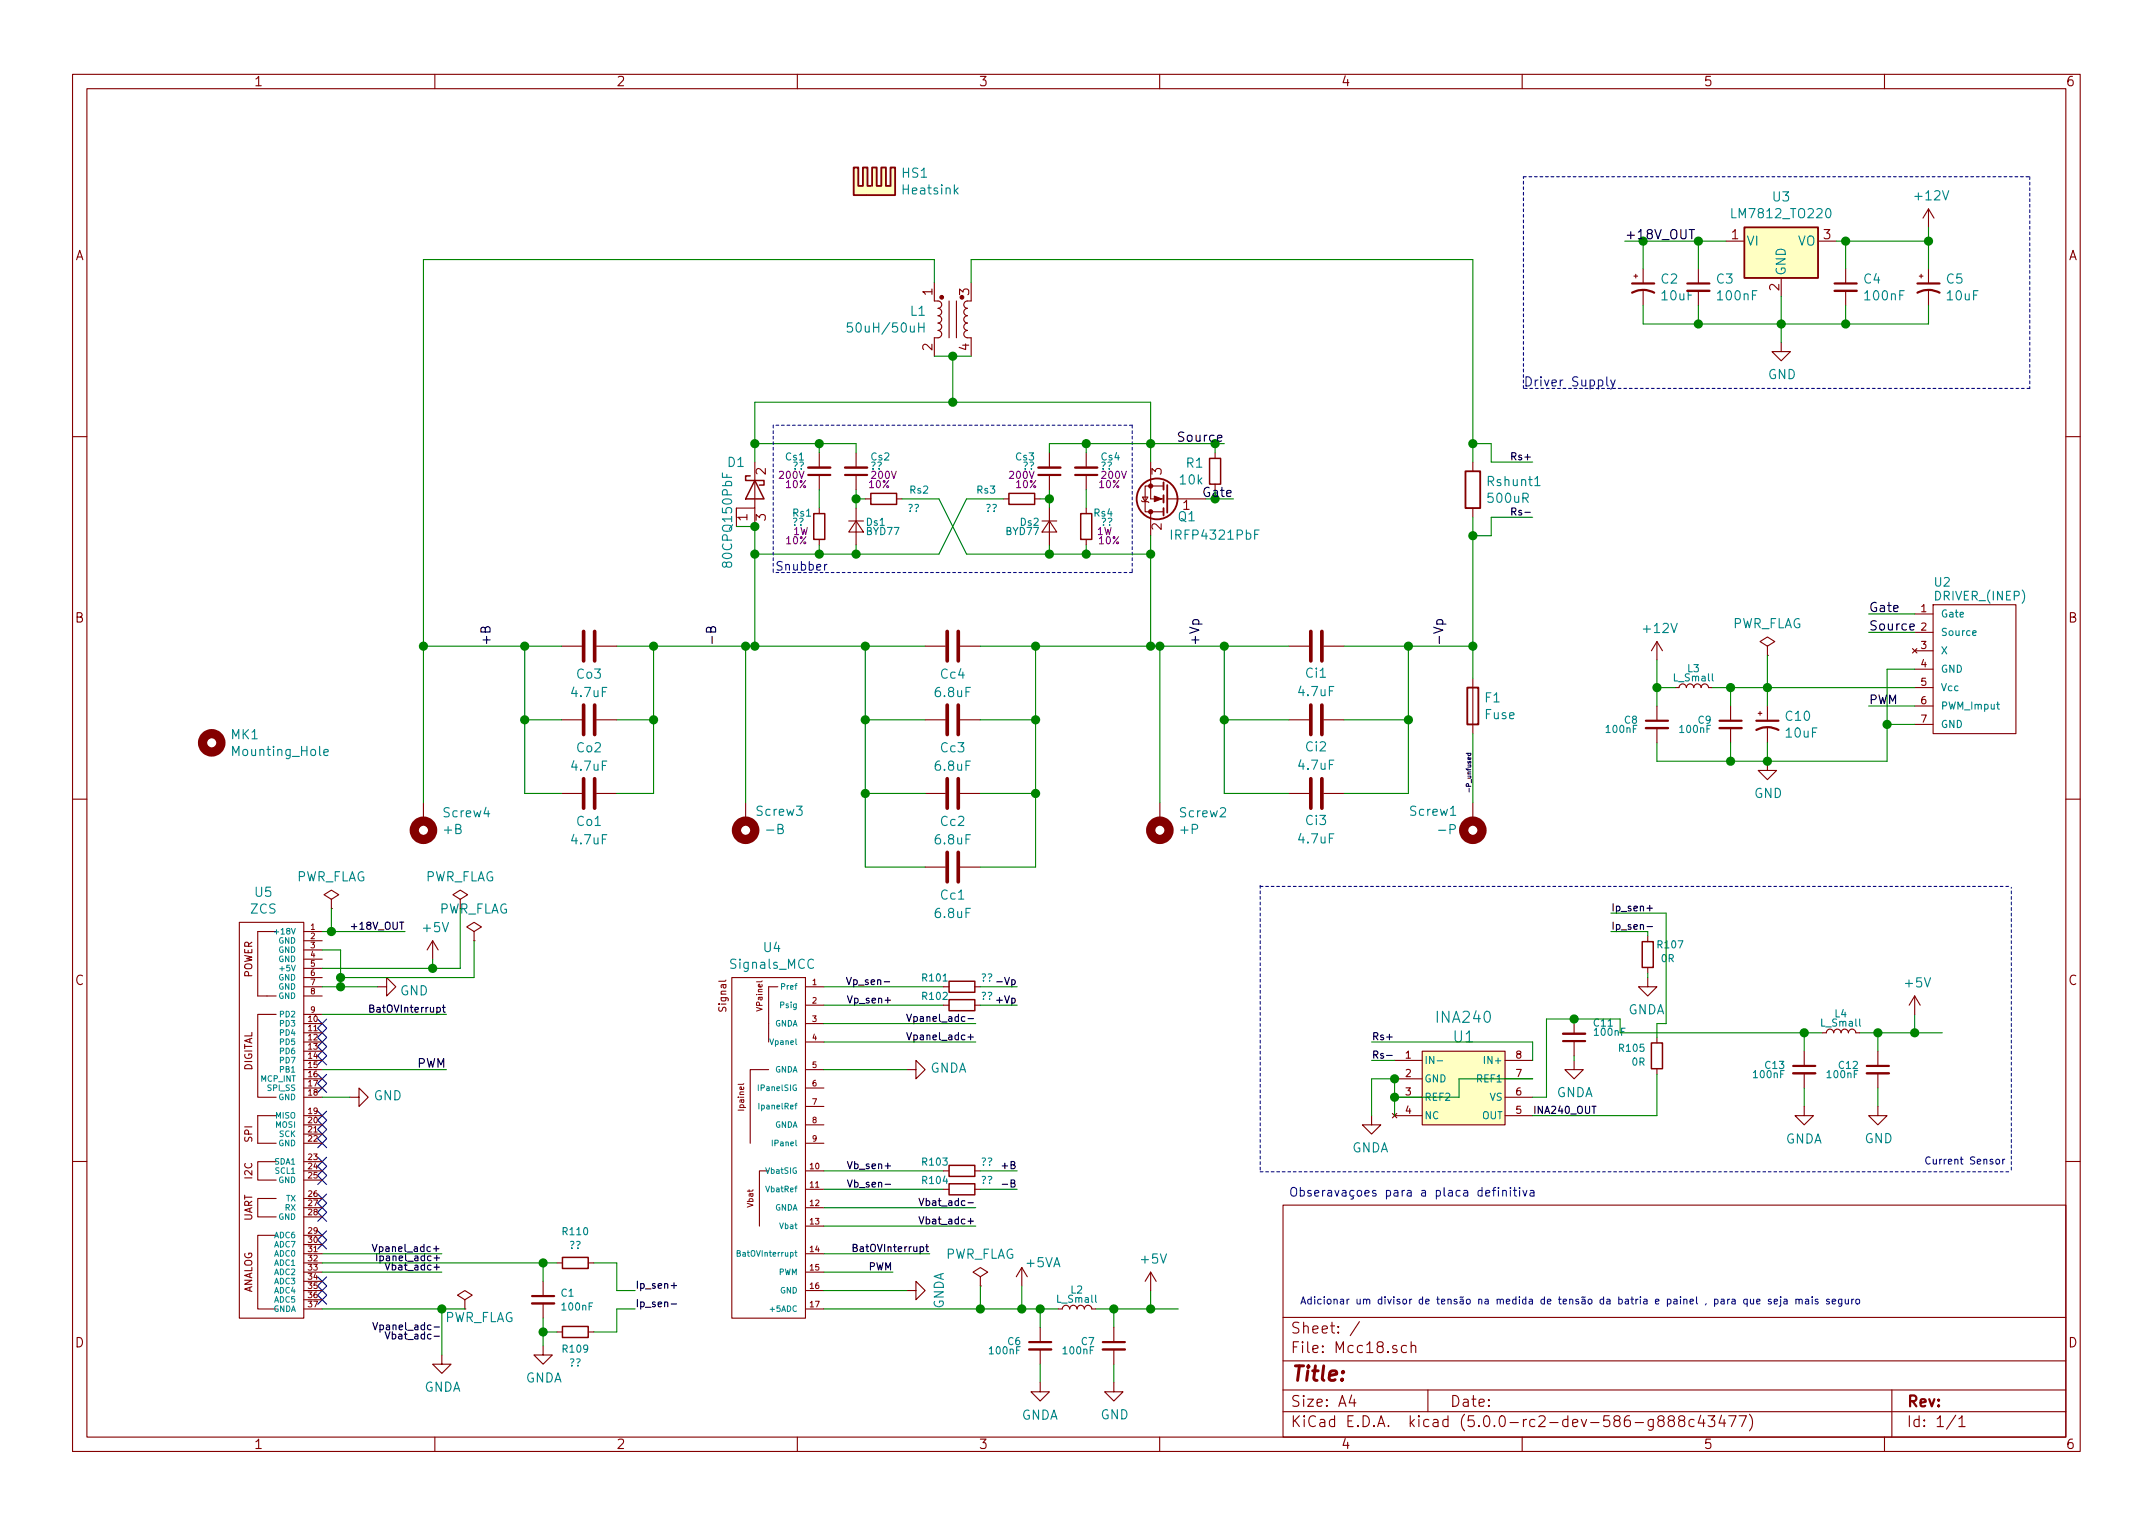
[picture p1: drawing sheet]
EESchema Schematic File Version 4
LIBS:Mcc18-cache
EELAYER 26 0
EELAYER END
$Descr A4 11693 8268
encoding utf-8
Sheet 1 1
Title ""
Date ""
Rev ""
Comp ""
Comment1 ""
Comment2 ""
Comment3 ""
Comment4 ""
$EndDescr
$Comp
L Mechanical:Heatsink HS1
U 1 1
P 4750 1050
F 0 "HS1" H 4892 1171 50  0000 L CNN
F 1 "Heatsink" H 4892 1080 50  0000 L CNN
F 2 "MCCplaca:hs10425" H 4762 1050 50  0001 C CNN
F 3 "" H 4762 1050 50  0001 C CNN
	1    4750 1050
	1    0    0    -1  
$EndComp
$Comp
L Transistor_FET:IRF540N Q1
U 1 1
P 6350 2700
F 0 "Q1" H 6200 2800 50  0000 L CNN
F 1 "IRFP4321PbF" H 5850 2900 50  0000 L CNN
F 2 "MCCplaca:TO-247-3_Horizontal_TabUp" H 6600 2625 50  0001 L CIN
F 3 "https://www.infineon.com/dgdl/irfp4321pbf.pdf?fileId=5546d462533600a40153562c4f802011" H 6350 2700 50  0001 L CNN
	1    6350 2700
	-1   0    0    1   
$EndComp
$Comp
L Device:C Ci3
U 1 1
P 7150 4300
F 0 "Ci3" V 7000 4300 50  0000 C CNN
F 1 "4.7uF" V 6900 4300 50  0000 C CNN
F 2 "Capacitor_THT:C_Rect_L16.5mm_W9.2mm_P15.00mm_MKT" H 7188 4150 50  0001 C CNN
F 3 "" H 7150 4300 50  0001 C CNN
	1    7150 4300
	0    -1   -1   0   
$EndComp
$Comp
L Device:C Cc4
U 1 1
P 5175 3500
F 0 "Cc4" V 5325 3500 50  0000 C CNN
F 1 "6.8uF" V 5425 3500 50  0000 C CNN
F 2 "MCC:C_Rect_L29.0mm_W11.9mm_P27.50mm_MKT" H 5213 3350 50  0001 C CNN
F 3 "" H 5175 3500 50  0001 C CNN
	1    5175 3500
	0    1    1    0   
$EndComp
Wire Wire Line
	3350 3500 3550 3500
$Comp
L Device:R_Small R1
U 1 1
P 6600 2550
F 0 "R1" H 6659 2596 50  0000 L CNN
F 1 "10k" H 6659 2505 50  0000 L CNN
F 2 "MCC:R_0805_2012Metric_Pad1.29x1.40mm_HandSolder" H 6600 2550 50  0001 C CNN
F 3 "" H 6600 2550 50  0001 C CNN
	1    6600 2550
	-1   0    0    -1  
$EndComp
Wire Wire Line
	6700 2700 6600 2700
Wire Wire Line
	6600 2700 6600 2650
Connection ~ 6600 2700
Wire Wire Line
	6600 2700 6550 2700
Wire Wire Line
	6600 2450 6600 2400
Wire Wire Line
	6600 2400 6650 2400
Connection ~ 6600 2400
$Comp
L Device:C Ci2
U 1 1
P 7150 3900
F 0 "Ci2" V 7000 3900 50  0000 C CNN
F 1 "4.7uF" V 6900 3900 50  0000 C CNN
F 2 "Capacitor_THT:C_Rect_L16.5mm_W9.2mm_P15.00mm_MKT" H 7188 3750 50  0001 C CNN
F 3 "" H 7150 3900 50  0001 C CNN
	1    7150 3900
	0    -1   -1   0   
$EndComp
$Comp
L Device:C Ci1
U 1 1
P 7150 3500
F 0 "Ci1" V 7000 3500 50  0000 C CNN
F 1 "4.7uF" V 6900 3500 50  0000 C CNN
F 2 "Capacitor_THT:C_Rect_L16.5mm_W9.2mm_P15.00mm_MKT" H 7188 3350 50  0001 C CNN
F 3 "" H 7150 3500 50  0001 C CNN
	1    7150 3500
	0    -1   -1   0   
$EndComp
$Comp
L Device:C Cc3
U 1 1
P 5175 3900
F 0 "Cc3" V 5325 3900 50  0000 C CNN
F 1 "6.8uF" V 5425 3900 50  0000 C CNN
F 2 "MCC:C_Rect_L29.0mm_W11.9mm_P27.50mm_MKT" H 5213 3750 50  0001 C CNN
F 3 "" H 5175 3900 50  0001 C CNN
	1    5175 3900
	0    1    1    0   
$EndComp
$Comp
L Device:C Cc2
U 1 1
P 5175 4300
F 0 "Cc2" V 5325 4300 50  0000 C CNN
F 1 "6.8uF" V 5425 4300 50  0000 C CNN
F 2 "MCC:C_Rect_L29.0mm_W11.9mm_P27.50mm_MKT" H 5213 4150 50  0001 C CNN
F 3 "" H 5175 4300 50  0001 C CNN
	1    5175 4300
	0    1    1    0   
$EndComp
$Comp
L Device:C Cc1
U 1 1
P 5175 4700
F 0 "Cc1" V 5325 4700 50  0000 C CNN
F 1 "6.8uF" V 5425 4700 50  0000 C CNN
F 2 "MCC:C_Rect_L29.0mm_W11.9mm_P27.50mm_MKT" H 5213 4550 50  0001 C CNN
F 3 "" H 5175 4700 50  0001 C CNN
	1    5175 4700
	0    1    1    0   
$EndComp
$Comp
L Device:C Co2
U 1 1
P 3200 3900
F 0 "Co2" V 3350 3900 50  0000 C CNN
F 1 "4.7uF" V 3450 3900 50  0000 C CNN
F 2 "MCC:C_Rect_L29.0mm_W11.9mm_P27.50mm_MKT" H 3238 3750 50  0001 C CNN
F 3 "" H 3200 3900 50  0001 C CNN
	1    3200 3900
	0    1    1    0   
$EndComp
$Comp
L Mechanical:Mounting_Hole_PAD Screw1
U 1 1
P 8000 4450
F 0 "Screw1" H 8350 4400 50  0000 R CNN
F 1 "-P" H 8200 4500 50  0000 R CNN
F 2 "MCC:MountingHole_5mm_Pad" H 8000 4450 50  0001 C CNN
F 3 "" H 8000 4450 50  0001 C CNN
	1    8000 4450
	-1   0    0    1   
$EndComp
$Comp
L Mechanical:Mounting_Hole_PAD Screw2
U 1 1
P 6300 4450
F 0 "Screw2" H 6200 4408 50  0000 R CNN
F 1 "+P" H 6200 4499 50  0000 R CNN
F 2 "MCC:MountingHole_5mm_Pad" H 6300 4450 50  0001 C CNN
F 3 "" H 6300 4450 50  0001 C CNN
	1    6300 4450
	-1   0    0    1   
$EndComp
$Comp
L Mechanical:Mounting_Hole_PAD Screw3
U 1 1
P 4050 4450
F 0 "Screw3" H 4000 4400 50  0000 R CNN
F 1 "-B" H 3950 4499 50  0000 R CNN
F 2 "MCC:MountingHole_5mm_Pad" H 4050 4450 50  0001 C CNN
F 3 "" H 4050 4450 50  0001 C CNN
	1    4050 4450
	-1   0    0    1   
$EndComp
$Comp
L Mechanical:Mounting_Hole_PAD Screw4
U 1 1
P 2300 4450
F 0 "Screw4" H 2200 4408 50  0000 R CNN
F 1 "+B" H 2200 4499 50  0000 R CNN
F 2 "MCC:MountingHole_5mm_Pad" H 2300 4450 50  0001 C CNN
F 3 "" H 2300 4450 50  0001 C CNN
	1    2300 4450
	-1   0    0    1   
$EndComp
Connection ~ 6300 3500
Wire Wire Line
	6300 3500 6650 3500
$Comp
L Device:C Co3
U 1 1
P 3200 3500
F 0 "Co3" V 3350 3500 50  0000 C CNN
F 1 "4.7uF" V 3450 3500 50  0000 C CNN
F 2 "MCC:C_Rect_L29.0mm_W11.9mm_P27.50mm_MKT" H 3238 3350 50  0001 C CNN
F 3 "" H 3200 3500 50  0001 C CNN
	1    3200 3500
	0    1    1    0   
$EndComp
$Comp
L Device:C Co1
U 1 1
P 3200 4300
F 0 "Co1" V 3350 4300 50  0000 C CNN
F 1 "4.7uF" V 3450 4300 50  0000 C CNN
F 2 "MCC:C_Rect_L29.0mm_W11.9mm_P27.50mm_MKT" H 3238 4150 50  0001 C CNN
F 3 "" H 3200 4300 50  0001 C CNN
	1    3200 4300
	0    1    1    0   
$EndComp
Wire Wire Line
	5625 3500 5625 3900
Wire Wire Line
	5625 4700 5325 4700
Wire Wire Line
	5025 4700 4700 4700
Wire Wire Line
	4700 4700 4700 4300
Connection ~ 4700 3500
Wire Wire Line
	4700 3500 5025 3500
Wire Wire Line
	5025 4300 4700 4300
Connection ~ 4700 4300
Wire Wire Line
	4700 4300 4700 3900
Wire Wire Line
	5325 4300 5625 4300
Connection ~ 5625 4300
Wire Wire Line
	5625 4300 5625 4700
Wire Wire Line
	5325 3900 5625 3900
Connection ~ 5625 3900
Wire Wire Line
	5625 3900 5625 4300
Wire Wire Line
	5025 3900 4700 3900
Connection ~ 4700 3900
Wire Wire Line
	4700 3900 4700 3500
Wire Wire Line
	3550 4300 3350 4300
Wire Wire Line
	2850 4300 3050 4300
Wire Wire Line
	3050 3900 2850 3900
Wire Wire Line
	3350 3900 3550 3900
$Comp
L Device:C_Small Cs1
U 1 1
P 4450 2550
F 0 "Cs1" H 4525 2475 39  0000 L CNN
F 1 "??" H 4525 2525 39  0000 L CNN
F 2 "Capacitor_SMD:C_1206_3216Metric_Pad1.39x1.80mm_HandSolder" H 4450 2550 39  0001 C CNN
F 3 "" H 4450 2550 50  0001 C CNN
F 4 "200V" H 4600 2575 39  0000 C CNN "Voltage"
F 5 "X7R" H 4450 2550 39  0001 C CNN "Type"
F 6 "10%" H 4575 2625 39  0000 C CNN "Tolerance"
	1    4450 2550
	-1   0    0    1   
$EndComp
$Comp
L Device:R_Small Rs1
U 1 1
P 4450 2850
F 0 "Rs1" H 4300 2925 39  0000 L CNN
F 1 "??" H 4300 2875 39  0000 L CNN
F 2 "Resistor_SMD:R_2512_6332Metric_Pad1.49x3.40mm_HandSolder" H 4450 2850 50  0001 C CNN
F 3 "" H 4450 2850 50  0001 C CNN
F 4 "10%" H 4325 2775 39  0000 C CNN "Tolerance"
F 5 "1W" H 4350 2825 39  0000 C CNN "Power"
	1    4450 2850
	1    0    0    -1  
$EndComp
Wire Wire Line
	4450 2650 4450 2750
Wire Wire Line
	4450 2950 4450 3000
Wire Wire Line
	2300 3500 2850 3500
Connection ~ 2300 3500
Wire Wire Line
	2850 4300 2850 3900
Connection ~ 2850 3500
Wire Wire Line
	2850 3500 3050 3500
Connection ~ 2850 3900
Wire Wire Line
	2850 3900 2850 3500
Wire Wire Line
	3550 4300 3550 3900
Connection ~ 3550 3900
Wire Wire Line
	3550 3900 3550 3500
Connection ~ 3550 3500
Wire Wire Line
	6650 3500 6650 3900
Wire Wire Line
	8000 3500 7650 3500
Wire Wire Line
	7650 3500 7650 3900
Connection ~ 8000 3500
Wire Wire Line
	7300 4300 7650 4300
Wire Wire Line
	7300 3900 7650 3900
Connection ~ 7650 3900
Wire Wire Line
	7650 3900 7650 4300
Wire Wire Line
	7300 3500 7650 3500
Connection ~ 7650 3500
Wire Wire Line
	6650 3500 7000 3500
Connection ~ 6650 3500
Wire Wire Line
	6650 3900 7000 3900
Connection ~ 6650 3900
Wire Wire Line
	6650 3900 6650 4300
Wire Wire Line
	6650 4300 7000 4300
Wire Notes Line
	6150 2300 6150 3100
$Comp
L Device:L_Core_Iron_Coupled L1
U 1 1
P 5175 1725
F 0 "L1" V 5129 1866 50  0000 L CNN
F 1 "50uH/50uH" V 5220 1866 50  0000 L CNN
F 2 "MCCplaca:NEE-42-20-DE" H 5175 1725 50  0001 C CNN
F 3 "" H 5175 1725 50  0001 C CNN
	1    5175 1725
	0    -1   1    0   
$EndComp
Wire Wire Line
	8000 1400 8000 2400
$Comp
L MCC18:DRIVER_(INEP)-Driver_FET-Mcc18-rescue-Mcc18-rescue-Mcc18-rescue-Mcc18-rescue-Mcc18-rescue U2
U 1 1
P 10500 3275
F 0 "U2" H 10500 3400 47  0000 L CNN
F 1 "DRIVER_(INEP)" H 10500 3325 47  0000 L CNN
F 2 "MCCplaca:Driver_(INEP)" H 10500 3275 47  0001 C CNN
F 3 "" H 10500 3275 47  0001 C CNN
	1    10500 3275
	1    0    0    -1  
$EndComp
Wire Wire Line
	10400 3625 10250 3625
Wire Wire Line
	10250 3625 10250 3925
Wire Wire Line
	10150 3825 10400 3825
$Comp
L Regulator_Linear:LM7812_TO220 U3
U 1 1
P 9675 1300
F 0 "U3" H 9675 1542 50  0000 C CNN
F 1 "LM7812_TO220" H 9675 1451 50  0000 C CNN
F 2 "Package_TO_SOT_THT:TO-220-3_Horizontal_TabDown" H 9675 1525 50  0001 C CIN
F 3 "" H 9675 1250 50  0001 C CNN
	1    9675 1300
	1    0    0    -1  
$EndComp
Wire Wire Line
	8825 1300 8925 1300
$Comp
L power:GND #PWR0104
U 1 1
P 9675 1850
F 0 "#PWR0104" H 9675 1600 50  0001 C CNN
F 1 "GND" H 9680 1677 50  0000 C CNN
F 2 "" H 9675 1850 50  0001 C CNN
F 3 "" H 9675 1850 50  0001 C CNN
	1    9675 1850
	1    0    0    -1  
$EndComp
Wire Wire Line
	9675 1600 9675 1750
$Comp
L Device:C_Small C4
U 1 1
P 10025 1550
F 0 "C4" H 10117 1596 50  0000 L CNN
F 1 "100nF" H 10117 1505 50  0000 L CNN
F 2 "MCC:C_0805_2012Metric_Pad1.29x1.40mm_HandSolder" H 10025 1550 50  0001 C CNN
F 3 "" H 10025 1550 50  0001 C CNN
	1    10025 1550
	1    0    0    -1  
$EndComp
$Comp
L Device:CP1_Small C5
U 1 1
P 10475 1550
F 0 "C5" H 10566 1596 50  0000 L CNN
F 1 "10uF" H 10566 1505 50  0000 L CNN
F 2 "MCC:C_0805_2012Metric_Pad1.29x1.40mm_HandSolder" H 10475 1550 50  0001 C CNN
F 3 "" H 10475 1550 50  0001 C CNN
	1    10475 1550
	1    0    0    -1  
$EndComp
$Comp
L Device:CP1_Small C2
U 1 1
P 8925 1550
F 0 "C2" H 9016 1596 50  0000 L CNN
F 1 "10uF" H 9016 1505 50  0000 L CNN
F 2 "MCC:C_0805_2012Metric_Pad1.29x1.40mm_HandSolder" H 8925 1550 50  0001 C CNN
F 3 "" H 8925 1550 50  0001 C CNN
	1    8925 1550
	1    0    0    -1  
$EndComp
$Comp
L Device:C_Small C3
U 1 1
P 9225 1550
F 0 "C3" H 9317 1596 50  0000 L CNN
F 1 "100nF" H 9317 1505 50  0000 L CNN
F 2 "MCC:C_0805_2012Metric_Pad1.29x1.40mm_HandSolder" H 9225 1550 50  0001 C CNN
F 3 "" H 9225 1550 50  0001 C CNN
	1    9225 1550
	1    0    0    -1  
$EndComp
Wire Wire Line
	8925 1300 8925 1450
Connection ~ 8925 1300
Wire Wire Line
	8925 1300 9225 1300
Wire Wire Line
	9225 1300 9225 1450
Connection ~ 9225 1300
Wire Wire Line
	9225 1300 9375 1300
Wire Wire Line
	8925 1650 8925 1750
Wire Wire Line
	8925 1750 9225 1750
Connection ~ 9675 1750
Wire Wire Line
	9675 1750 9675 1850
Wire Wire Line
	9225 1650 9225 1750
Connection ~ 9225 1750
Wire Wire Line
	9225 1750 9675 1750
Wire Wire Line
	10025 1450 10025 1300
Connection ~ 10025 1300
Wire Wire Line
	10025 1300 9975 1300
Wire Wire Line
	10475 1450 10475 1300
Connection ~ 10475 1300
Wire Wire Line
	10475 1650 10475 1750
Wire Wire Line
	10475 1750 10025 1750
Wire Wire Line
	10025 1650 10025 1750
Connection ~ 10025 1750
Wire Wire Line
	10025 1750 9675 1750
Wire Wire Line
	10150 3425 10400 3425
Wire Wire Line
	10150 3325 10400 3325
Wire Wire Line
	3550 3500 4050 3500
$Comp
L Device:Fuse F1
U 1 1
P 8000 3825
F 0 "F1" H 8060 3871 50  0000 L CNN
F 1 "Fuse" H 8060 3780 50  0000 L CNN
F 2 "MCC:Porta_Fusivel" V 7930 3825 50  0001 C CNN
F 3 "" H 8000 3825 50  0001 C CNN
	1    8000 3825
	1    0    0    -1  
$EndComp
Connection ~ 4050 3500
Wire Notes Line
	8275 950  11025 950 
Wire Notes Line
	11025 950  11025 2100
Wire Notes Line
	11025 2100 8275 2100
Wire Notes Line
	8275 2100 8275 950 
Text Notes 8275 2100 0    50   ~ 0
Driver Supply
Wire Wire Line
	6300 3500 6300 4350
Wire Wire Line
	8000 3500 8000 3675
$Comp
L power:GND #PWR0105
U 1 1
P 2050 5350
F 0 "#PWR0105" H 2050 5100 50  0001 C CNN
F 1 "GND" V 2025 5150 50  0000 C CNN
F 2 "" H 2050 5350 50  0001 C CNN
F 3 "" H 2050 5350 50  0001 C CNN
	1    2050 5350
	0    -1   -1   0   
$EndComp
$Comp
L power:+5V #PWR0106
U 1 1
P 2350 5200
F 0 "#PWR0106" H 2350 5050 50  0001 C CNN
F 1 "+5V" H 2365 5373 50  0000 C CNN
F 2 "" H 2350 5200 50  0001 C CNN
F 3 "" H 2350 5200 50  0001 C CNN
	1    2350 5200
	1    0    0    -1  
$EndComp
Wire Wire Line
	2350 5250 2350 5200
$Comp
L MCC18:Signals_MCC-MCC18-Mcc18-rescue-Mcc18-rescue-Mcc18-rescue-Mcc18-rescue U4
U 1 1
P 4375 5250
F 0 "U4" H 4194 5365 50  0000 C CNN
F 1 "Signals_MCC" H 4194 5274 50  0000 C CNN
F 2 "MCCplaca:Signals" H 4375 5250 50  0001 C CNN
F 3 "" H 4375 5250 50  0001 C CNN
	1    4375 5250
	1    0    0    -1  
$EndComp
$Comp
L power:GNDA #PWR0109
U 1 1
P 4925 5800
F 0 "#PWR0109" H 4925 5550 39  0001 C CNN
F 1 "GNDA" V 4930 5672 50  0000 R CNN
F 2 "" H 4925 5800 50  0001 C CNN
F 3 "" H 4925 5800 50  0001 C CNN
	1    4925 5800
	0    -1   -1   0   
$EndComp
$Comp
L power:GNDA #PWR0112
U 1 1
P 2400 7350
F 0 "#PWR0112" H 2400 7100 39  0001 C CNN
F 1 "GNDA" H 2405 7177 50  0000 C CNN
F 2 "" H 2400 7350 50  0001 C CNN
F 3 "" H 2400 7350 50  0001 C CNN
	1    2400 7350
	1    0    0    -1  
$EndComp
NoConn ~ 1750 7050
NoConn ~ 1750 7000
NoConn ~ 1750 6950
NoConn ~ 1750 6750
NoConn ~ 1750 6700
$Comp
L power:GND #PWR0113
U 1 1
P 1900 5950
F 0 "#PWR0113" H 1900 5700 50  0001 C CNN
F 1 "GND" V 1905 5822 50  0000 R CNN
F 2 "" H 1900 5950 50  0001 C CNN
F 3 "" H 1900 5950 50  0001 C CNN
	1    1900 5950
	0    -1   -1   0   
$EndComp
Wire Wire Line
	4050 3500 4050 4350
Wire Wire Line
	4050 3500 4100 3500
Connection ~ 6250 3500
Wire Wire Line
	6250 3500 6300 3500
Wire Wire Line
	4100 3000 4450 3000
Wire Wire Line
	4650 2950 4650 3000
Wire Wire Line
	4650 3000 4450 3000
Connection ~ 4450 3000
Wire Wire Line
	4650 2750 4650 2700
$Comp
L Device:R_Small Rs2
U 1 1
P 4800 2700
F 0 "Rs2" V 4750 2450 39  0000 L CNN
F 1 "??" V 4850 2500 39  0000 L CNN
F 2 "Resistor_SMD:R_2512_6332Metric_Pad1.49x3.40mm_HandSolder" H 4800 2700 39  0001 C CNN
F 3 "" H 4800 2700 50  0001 C CNN
	1    4800 2700
	0    -1   1    0   
$EndComp
Wire Wire Line
	4700 2700 4650 2700
Connection ~ 4650 2700
Wire Wire Line
	4650 2700 4650 2650
Wire Wire Line
	4100 3500 4700 3500
Connection ~ 4100 3500
Wire Wire Line
	5325 3500 5625 3500
Connection ~ 5625 3500
Wire Wire Line
	5625 3500 6250 3500
Wire Wire Line
	5275 1400 8000 1400
Wire Wire Line
	4100 2850 4100 3000
Connection ~ 4100 3000
Wire Wire Line
	4100 3000 4100 3500
Wire Wire Line
	4650 3000 5100 3000
Wire Wire Line
	5100 3000 5250 2700
Connection ~ 4650 3000
Wire Wire Line
	4900 2700 5100 2700
Wire Wire Line
	5100 2700 5250 3000
$Comp
L Device:D_Schottky_AKA D1
U 1 1
P 4100 2650
F 0 "D1" V 3950 2700 50  0000 L CNN
F 1 "80CPQ150PbF" H 4000 2800 50  0000 L CNN
F 2 "MCCplaca:TO-247-3_Horizontal_TabUp" H 4100 2650 50  0001 C CNN
F 3 "https://www.vishay.com/docs/94257/vs-80cpq150.pdf" H 4100 2650 50  0001 C CNN
	1    4100 2650
	0    -1   1    0   
$EndComp
Wire Wire Line
	4100 2850 4000 2850
Connection ~ 4100 2850
$Comp
L Device:D_Small Ds1
U 1 1
P 4650 2850
F 0 "Ds1" V 4625 2800 39  0000 R CNN
F 1 "BYD77" V 4675 2800 39  0000 R CNN
F 2 "Diode_SMD:D_MELF_Handsoldering" V 4650 2850 50  0001 C CNN
F 3 "https://media.digikey.com/pdf/Data%20Sheets/NXP%20PDFs/BYD77.pdf" V 4650 2850 50  0001 C CNN
	1    4650 2850
	0    -1   1    0   
$EndComp
Wire Wire Line
	4450 2450 4450 2400
Wire Wire Line
	4450 2400 4100 2400
Wire Wire Line
	4100 2400 4100 2500
Wire Wire Line
	4450 2400 4650 2400
Wire Wire Line
	4650 2400 4650 2450
Connection ~ 4450 2400
Wire Wire Line
	6250 2900 6250 3000
$Comp
L Device:C_Small Cs2
U 1 1
P 4650 2550
F 0 "Cs2" H 4725 2475 39  0000 L CNN
F 1 "??" H 4725 2525 39  0000 L CNN
F 2 "Capacitor_SMD:C_1206_3216Metric_Pad1.39x1.80mm_HandSolder" H 4650 2550 39  0001 C CNN
F 3 "" H 4650 2550 50  0001 C CNN
F 4 "200V" H 4800 2575 39  0000 C CNN "Voltage"
F 5 "X7R" H 4650 2550 39  0001 C CNN "Type"
F 6 "10%" H 4775 2625 39  0000 C CNN "Tolerance"
	1    4650 2550
	1    0    0    1   
$EndComp
$Comp
L Device:C_Small Cs4
U 1 1
P 5900 2550
F 0 "Cs4" H 5975 2475 39  0000 L CNN
F 1 "??" H 5975 2525 39  0000 L CNN
F 2 "Capacitor_SMD:C_1206_3216Metric_Pad1.39x1.80mm_HandSolder" H 5900 2550 39  0001 C CNN
F 3 "" H 5900 2550 50  0001 C CNN
F 4 "200V" H 6050 2575 39  0000 C CNN "Voltage"
F 5 "X7R" H 5900 2550 39  0001 C CNN "Type"
F 6 "10%" H 6025 2625 39  0000 C CNN "Tolerance"
	1    5900 2550
	1    0    0    1   
$EndComp
Wire Wire Line
	5900 2650 5900 2750
Wire Wire Line
	5900 2950 5900 3000
Wire Wire Line
	6250 3000 5900 3000
Wire Wire Line
	5700 2950 5700 3000
Wire Wire Line
	5700 3000 5900 3000
Connection ~ 5900 3000
Wire Wire Line
	5700 2750 5700 2700
$Comp
L Device:R_Small Rs3
U 1 1
P 5550 2700
F 0 "Rs3" V 5500 2450 39  0000 L CNN
F 1 "??" V 5600 2500 39  0000 L CNN
F 2 "Resistor_SMD:R_2512_6332Metric_Pad1.49x3.40mm_HandSolder" H 5550 2700 39  0001 C CNN
F 3 "" H 5550 2700 50  0001 C CNN
	1    5550 2700
	0    1    1    0   
$EndComp
Wire Wire Line
	5650 2700 5700 2700
Connection ~ 5700 2700
Wire Wire Line
	5700 2700 5700 2650
Wire Wire Line
	5700 3000 5250 3000
Connection ~ 5700 3000
Wire Wire Line
	5450 2700 5250 2700
$Comp
L Device:D_Small Ds2
U 1 1
P 5700 2850
F 0 "Ds2" V 5675 2800 39  0000 R CNN
F 1 "BYD77" V 5725 2800 39  0000 R CNN
F 2 "Diode_SMD:D_MELF_Handsoldering" V 5700 2850 50  0001 C CNN
F 3 "https://media.digikey.com/pdf/Data%20Sheets/NXP%20PDFs/BYD77.pdf" V 5700 2850 50  0001 C CNN
	1    5700 2850
	0    1    1    0   
$EndComp
Wire Wire Line
	5900 2450 5900 2400
Wire Wire Line
	5900 2400 6250 2400
Wire Wire Line
	5900 2400 5700 2400
Wire Wire Line
	5700 2400 5700 2450
Connection ~ 5900 2400
$Comp
L Device:C_Small Cs3
U 1 1
P 5700 2550
F 0 "Cs3" H 5775 2475 39  0000 L CNN
F 1 "??" H 5775 2525 39  0000 L CNN
F 2 "Capacitor_SMD:C_1206_3216Metric_Pad1.39x1.80mm_HandSolder" H 5700 2550 39  0001 C CNN
F 3 "" H 5700 2550 50  0001 C CNN
F 4 "200V" H 5850 2575 39  0000 C CNN "Voltage"
F 5 "X7R" H 5700 2550 39  0001 C CNN "Type"
F 6 "10%" H 5825 2625 39  0000 C CNN "Tolerance"
	1    5700 2550
	-1   0    0    1   
$EndComp
Connection ~ 6250 2400
Connection ~ 6250 3000
Wire Wire Line
	6250 3000 6250 3500
Wire Notes Line
	4200 2300 4200 3100
Text Notes 4500 3100 2    47   ~ 0
Snubber
Wire Notes Line
	6150 3100 4200 3100
Wire Notes Line
	6150 2300 4200 2300
$Comp
L Device:L_Small L3
U 1 1
P 9200 3725
F 0 "L3" V 9300 3725 39  0000 C CNN
F 1 "L_Small" V 9250 3725 39  0000 C CNN
F 2 "Inductor_SMD:L_0805_2012Metric_Pad1.29x1.40mm_HandSolder" H 9200 3725 50  0001 C CNN
F 3 "~" H 9200 3725 50  0001 C CNN
	1    9200 3725
	0    -1   -1   0   
$EndComp
$Comp
L Device:C_Small C8
U 1 1
P 9000 3925
F 0 "C8" H 9100 3950 39  0000 L CNN
F 1 "100nF" H 9100 3900 39  0000 L CNN
F 2 "MCC:C_0805_2012Metric_Pad1.29x1.40mm_HandSolder" H 9000 3925 50  0001 C CNN
F 3 "" H 9000 3925 50  0001 C CNN
	1    9000 3925
	-1   0    0    -1  
$EndComp
$Comp
L Device:C_Small C9
U 1 1
P 9400 3925
F 0 "C9" H 9500 3950 39  0000 L CNN
F 1 "100nF" H 9500 3900 39  0000 L CNN
F 2 "MCC:C_0805_2012Metric_Pad1.29x1.40mm_HandSolder" H 9400 3925 50  0001 C CNN
F 3 "" H 9400 3925 50  0001 C CNN
	1    9400 3925
	-1   0    0    -1  
$EndComp
Wire Wire Line
	9100 3725 9000 3725
Wire Wire Line
	9000 3725 9000 3825
Wire Wire Line
	9300 3725 9400 3725
Wire Wire Line
	9400 3725 9400 3825
Wire Wire Line
	9000 4025 9000 4125
Wire Wire Line
	9000 4125 9400 4125
$Comp
L power:GND #PWR0103
U 1 1
P 9600 4125
F 0 "#PWR0103" H 9600 3875 50  0001 C CNN
F 1 "GND" H 9605 3952 50  0000 C CNN
F 2 "" H 9600 4125 50  0001 C CNN
F 3 "" H 9600 4125 50  0001 C CNN
	1    9600 4125
	1    0    0    -1  
$EndComp
Connection ~ 9000 3725
Connection ~ 9400 3725
Wire Wire Line
	9400 3725 9600 3725
$Comp
L Device:CP1_Small C10
U 1 1
P 9600 3925
F 0 "C10" H 9691 3971 50  0000 L CNN
F 1 "10uF" H 9691 3880 50  0000 L CNN
F 2 "MCC:C_0805_2012Metric_Pad1.29x1.40mm_HandSolder" H 9600 3925 50  0001 C CNN
F 3 "" H 9600 3925 50  0001 C CNN
	1    9600 3925
	1    0    0    -1  
$EndComp
Wire Wire Line
	9600 3825 9600 3725
Connection ~ 9600 3725
Wire Wire Line
	9600 3725 10400 3725
Wire Wire Line
	9600 4025 9600 4125
$Comp
L Device:C_Small C6
U 1 1
P 5650 7300
F 0 "C6" H 5750 7325 39  0000 L CNN
F 1 "100nF" H 5750 7275 39  0000 L CNN
F 2 "MCC:C_0805_2012Metric_Pad1.29x1.40mm_HandSolder" H 5650 7300 50  0001 C CNN
F 3 "" H 5650 7300 50  0001 C CNN
	1    5650 7300
	-1   0    0    -1  
$EndComp
Wire Wire Line
	5750 7100 5650 7100
Wire Wire Line
	5650 7100 5650 7200
Wire Wire Line
	5950 7100 6050 7100
Wire Wire Line
	6050 7100 6050 7200
Wire Wire Line
	5650 7400 5650 7500
Connection ~ 5650 7100
Wire Wire Line
	6050 7400 6050 7500
Connection ~ 6050 7100
Wire Wire Line
	6050 7100 6250 7100
Wire Wire Line
	9400 4025 9400 4125
Wire Wire Line
	10250 3925 10400 3925
Wire Wire Line
	10250 4125 10250 3925
Connection ~ 10250 3925
Wire Wire Line
	6250 2400 6250 2500
Wire Wire Line
	6250 2400 6600 2400
$Comp
L power:GNDA #PWR0114
U 1 1
P 5650 7500
F 0 "#PWR0114" H 5650 7250 39  0001 C CNN
F 1 "GNDA" H 5750 7325 50  0000 R CNN
F 2 "" H 5650 7500 50  0001 C CNN
F 3 "" H 5650 7500 50  0001 C CNN
	1    5650 7500
	1    0    0    -1  
$EndComp
$Comp
L power:GND #PWR0115
U 1 1
P 6050 7500
F 0 "#PWR0115" H 6050 7250 50  0001 C CNN
F 1 "GND" H 6055 7327 50  0000 C CNN
F 2 "" H 6050 7500 50  0001 C CNN
F 3 "" H 6050 7500 50  0001 C CNN
	1    6050 7500
	1    0    0    -1  
$EndComp
Connection ~ 9600 4125
Connection ~ 9400 4125
Wire Wire Line
	9400 4125 9600 4125
Wire Wire Line
	9600 4125 10250 4125
$Comp
L Device:R_Small Rs4
U 1 1
P 5900 2850
F 0 "Rs4" H 5750 2925 39  0000 L CNN
F 1 "??" H 5750 2875 39  0000 L CNN
F 2 "Resistor_SMD:R_2512_6332Metric_Pad1.49x3.40mm_HandSolder" H 5900 2850 50  0001 C CNN
F 3 "" H 5900 2850 50  0001 C CNN
F 4 "10%" H 5775 2775 39  0000 C CNN "Tolerance"
F 5 "1W" H 5800 2825 39  0000 C CNN "Power"
	1    5900 2850
	-1   0    0    -1  
$EndComp
$Comp
L Device:L_Small L2
U 1 1
P 5850 7100
F 0 "L2" V 5950 7100 39  0000 C CNN
F 1 "L_Small" V 5900 7100 39  0000 C CNN
F 2 "Inductor_SMD:L_0805_2012Metric_Pad1.29x1.40mm_HandSolder" H 5850 7100 50  0001 C CNN
F 3 "~" H 5850 7100 50  0001 C CNN
	1    5850 7100
	0    -1   -1   0   
$EndComp
$Comp
L Device:C_Small C7
U 1 1
P 6050 7300
F 0 "C7" H 6150 7325 39  0000 L CNN
F 1 "100nF" H 6150 7275 39  0000 L CNN
F 2 "MCC:C_0805_2012Metric_Pad1.29x1.40mm_HandSolder" H 6050 7300 50  0001 C CNN
F 3 "" H 6050 7300 50  0001 C CNN
	1    6050 7300
	-1   0    0    -1  
$EndComp
Wire Wire Line
	4475 5350 5125 5350
Wire Wire Line
	4475 5450 5125 5450
Wire Wire Line
	4475 5550 5300 5550
Wire Wire Line
	4475 5650 5300 5650
Wire Wire Line
	4475 5800 4925 5800
Wire Wire Line
	4475 6450 5125 6450
Wire Wire Line
	4475 6350 5125 6350
Wire Wire Line
	4475 6550 5300 6550
Wire Wire Line
	4475 6650 5300 6650
Wire Wire Line
	4475 6800 5050 6800
Wire Wire Line
	4475 6900 4850 6900
Wire Wire Line
	4475 7100 5325 7100
$Comp
L power:GNDA #PWR0116
U 1 1
P 4925 7000
F 0 "#PWR0116" H 4925 6750 39  0001 C CNN
F 1 "GNDA" H 5025 6825 50  0000 R CNN
F 2 "" H 4925 7000 50  0001 C CNN
F 3 "" H 4925 7000 50  0001 C CNN
	1    4925 7000
	0    -1   -1   0   
$EndComp
Text Label 8000 4300 1    25   ~ 0
-P_unfused
Wire Wire Line
	5075 1925 5175 1925
$Comp
L power:PWR_FLAG #FLG0102
U 1 1
P 1800 4925
F 0 "#FLG0102" H 1800 5000 50  0001 C CNN
F 1 "PWR_FLAG" H 1800 5099 50  0000 C CNN
F 2 "" H 1800 4925 50  0001 C CNN
F 3 "~" H 1800 4925 50  0001 C CNN
	1    1800 4925
	1    0    0    -1  
$EndComp
Wire Wire Line
	1800 5050 1800 4925
$Comp
L power:PWR_FLAG #FLG0103
U 1 1
P 2500 4925
F 0 "#FLG0103" H 2500 5000 50  0001 C CNN
F 1 "PWR_FLAG" H 2500 5099 50  0000 C CNN
F 2 "" H 2500 4925 50  0001 C CNN
F 3 "~" H 2500 4925 50  0001 C CNN
	1    2500 4925
	1    0    0    -1  
$EndComp
Wire Wire Line
	2500 4925 2500 5250
Wire Wire Line
	2500 5250 2350 5250
Connection ~ 2350 5250
$Comp
L power:PWR_FLAG #FLG0104
U 1 1
P 2575 5100
F 0 "#FLG0104" H 2575 5175 50  0001 C CNN
F 1 "PWR_FLAG" H 2575 5274 50  0000 C CNN
F 2 "" H 2575 5100 50  0001 C CNN
F 3 "~" H 2575 5100 50  0001 C CNN
	1    2575 5100
	1    0    0    -1  
$EndComp
Wire Wire Line
	2575 5100 2575 5300
Wire Wire Line
	2575 5300 1850 5300
$Comp
L power:PWR_FLAG #FLG0105
U 1 1
P 5325 6975
F 0 "#FLG0105" H 5325 7050 50  0001 C CNN
F 1 "PWR_FLAG" H 5325 7149 50  0000 C CNN
F 2 "" H 5325 6975 50  0001 C CNN
F 3 "~" H 5325 6975 50  0001 C CNN
	1    5325 6975
	1    0    0    -1  
$EndComp
Wire Wire Line
	6250 7000 6250 7100
Connection ~ 6250 7100
Wire Wire Line
	6250 7100 6400 7100
Text Label 5525 5350 2    39   ~ 0
-Vp
Text Label 5525 5450 2    39   ~ 0
+Vp
Text Label 5300 5550 2    39   ~ 0
Vpanel_adc-
Text Label 5300 5650 2    39   ~ 0
Vpanel_adc+
Text Label 5525 6350 2    39   ~ 0
+B
Text Label 2400 6850 2    39   ~ 0
Ipanel_adc+
Text Label 5525 6450 2    39   ~ 0
-B
Text Label 5300 6550 2    39   ~ 0
Vbat_adc-
Text Label 5300 6650 2    39   ~ 0
Vbat_adc+
Text Label 5050 6800 2    39   ~ 0
BatOVInterrupt
Text Label 4850 6900 2    39   ~ 0
PWM
Text Label 7850 3500 1    50   ~ 0
-Vp
Text Label 6525 3500 1    50   ~ 0
+Vp
Text Label 3900 3500 1    50   ~ 0
-B
Text Label 2675 3500 1    50   ~ 0
+B
Text Label 10150 3825 0    47   ~ 0
PWM
Text Label 10150 3425 0    50   ~ 0
Source
Text Label 10150 3325 0    50   ~ 0
Gate
Text Label 6650 2400 2    50   ~ 0
Source
Text Label 6700 2700 2    50   ~ 0
Gate
Text Label 2200 5050 2    39   ~ 0
+18V_OUT
Text Label 2425 5500 2    39   ~ 0
BatOVInterrupt
Text Label 2425 5800 2    47   ~ 0
PWM
Text Label 2397 6800 2    39   ~ 0
Vpanel_adc+
Text Label 2400 6900 2    39   ~ 0
Vbat_adc+
NoConn ~ 1750 6600
NoConn ~ 1750 6550
NoConn ~ 1750 6500
NoConn ~ 1750 6400
NoConn ~ 1750 6350
NoConn ~ 1750 6300
NoConn ~ 1750 6200
NoConn ~ 1750 6150
NoConn ~ 1750 6100
NoConn ~ 1750 6050
NoConn ~ 1750 5900
NoConn ~ 1750 5850
NoConn ~ 1750 5750
NoConn ~ 1750 5700
NoConn ~ 1750 5650
NoConn ~ 1750 5600
NoConn ~ 1750 5550
Text Label 2400 7225 2    39   ~ 0
Vpanel_adc-
Text Label 2400 7275 2    39   ~ 0
Vbat_adc-
Wire Wire Line
	4475 7000 4925 7000
$Comp
L power:+5VA #PWR0107
U 1 1
P 5550 6975
F 0 "#PWR0107" H 5550 6825 50  0001 C CNN
F 1 "+5VA" H 5565 7103 50  0000 L CNN
F 2 "" H 5550 6975 50  0001 C CNN
F 3 "" H 5550 6975 50  0001 C CNN
	1    5550 6975
	1    0    0    -1  
$EndComp
$Comp
L power:+5V #PWR0108
U 1 1
P 6250 7000
F 0 "#PWR0108" H 6250 6850 50  0001 C CNN
F 1 "+5V" H 6265 7173 50  0000 C CNN
F 2 "" H 6250 7000 50  0001 C CNN
F 3 "" H 6250 7000 50  0001 C CNN
	1    6250 7000
	1    0    0    -1  
$EndComp
Wire Wire Line
	5550 6975 5550 7100
Connection ~ 5550 7100
Wire Wire Line
	5550 7100 5650 7100
Wire Wire Line
	5325 6975 5325 7100
Connection ~ 5325 7100
Wire Wire Line
	5325 7100 5550 7100
$Comp
L power:+12V #PWR0110
U 1 1
P 10475 1225
F 0 "#PWR0110" H 10475 1075 50  0001 C CNN
F 1 "+12V" H 10490 1398 50  0000 C CNN
F 2 "" H 10475 1225 50  0001 C CNN
F 3 "" H 10475 1225 50  0001 C CNN
	1    10475 1225
	1    0    0    -1  
$EndComp
Wire Wire Line
	10025 1300 10475 1300
Wire Wire Line
	10475 1225 10475 1300
Text Label 8825 1300 0    50   ~ 0
+18V_OUT
$Comp
L power:+12V #PWR0111
U 1 1
P 9000 3575
F 0 "#PWR0111" H 9000 3425 50  0001 C CNN
F 1 "+12V" H 9015 3748 50  0000 C CNN
F 2 "" H 9000 3575 50  0001 C CNN
F 3 "" H 9000 3575 50  0001 C CNN
	1    9000 3575
	1    0    0    -1  
$EndComp
Wire Wire Line
	9000 3575 9000 3725
$Comp
L power:PWR_FLAG #FLG0101
U 1 1
P 2525 7100
F 0 "#FLG0101" H 2525 7175 50  0001 C CNN
F 1 "PWR_FLAG" H 2605 7055 50  0000 C CNN
F 2 "" H 2525 7100 50  0001 C CNN
F 3 "~" H 2525 7100 50  0001 C CNN
	1    2525 7100
	1    0    0    -1  
$EndComp
Connection ~ 2400 7100
Wire Wire Line
	2525 7100 2400 7100
$Comp
L power:PWR_FLAG #FLG0106
U 1 1
P 9600 3550
F 0 "#FLG0106" H 9600 3625 50  0001 C CNN
F 1 "PWR_FLAG" H 9600 3724 50  0000 C CNN
F 2 "" H 9600 3550 50  0001 C CNN
F 3 "~" H 9600 3550 50  0001 C CNN
	1    9600 3550
	1    0    0    -1  
$EndComp
Wire Wire Line
	9600 3550 9600 3725
Wire Wire Line
	1750 5150 1850 5150
Wire Wire Line
	1750 6800 2400 6800
$Comp
L MCC18:ZCS-ZCS-Mcc18-rescue U5
U 1 1
P 1300 5000
F 0 "U5" H 1431 5165 50  0000 C CNN
F 1 "ZCS" H 1431 5074 50  0000 C CNN
F 2 "MCCplaca:ZCS18" H 1300 5000 50  0001 C CNN
F 3 "" H 1300 5000 50  0001 C CNN
	1    1300 5000
	1    0    0    -1  
$EndComp
Wire Wire Line
	1750 6900 2400 6900
Wire Wire Line
	1750 5950 1900 5950
Wire Wire Line
	1750 5800 2425 5800
Wire Wire Line
	1750 5500 2425 5500
Wire Wire Line
	1850 5350 1750 5350
Wire Wire Line
	1850 5350 2050 5350
Connection ~ 1850 5350
Wire Wire Line
	1850 5150 1850 5300
Wire Wire Line
	1850 5300 1850 5350
Connection ~ 1850 5300
Wire Wire Line
	1750 5250 2350 5250
Wire Wire Line
	1750 5050 1800 5050
Wire Wire Line
	2200 5050 1800 5050
Connection ~ 1800 5050
Text Notes 7000 6500 0    47   ~ 0
Obseravaçoes para a placa definitiva\n
Text Notes 7060 7085 0    39   ~ 0
Adicionar um divisor de tensão na medida de tensão da batria e painel , para que seja mais seguro 
$Comp
L Device:R_Small R101
U 1 1
P 5225 5350
F 0 "R101" V 5175 5125 39  0000 L CNN
F 1 "??" V 5175 5450 39  0000 L CNN
F 2 "Resistor_SMD:R_0805_2012Metric_Pad1.29x1.40mm_HandSolder" H 5225 5350 50  0001 C CNN
F 3 "" H 5225 5350 50  0001 C CNN
F 4 "1%" V 5300 5400 39  0001 C CNN "Tolerance"
	1    5225 5350
	0    1    1    0   
$EndComp
Wire Wire Line
	5325 5350 5525 5350
$Comp
L Device:R_Small R102
U 1 1
P 5225 5450
F 0 "R102" V 5175 5225 39  0000 L CNN
F 1 "??" V 5175 5550 39  0000 L CNN
F 2 "Resistor_SMD:R_0805_2012Metric_Pad1.29x1.40mm_HandSolder" H 5225 5450 50  0001 C CNN
F 3 "" H 5225 5450 50  0001 C CNN
F 4 "1%" V 5300 5500 39  0001 C CNN "Tolerance"
	1    5225 5450
	0    1    1    0   
$EndComp
Wire Wire Line
	5325 5450 5525 5450
$Comp
L Device:R_Small R103
U 1 1
P 5225 6350
F 0 "R103" V 5175 6125 39  0000 L CNN
F 1 "??" V 5175 6450 39  0000 L CNN
F 2 "Resistor_SMD:R_0805_2012Metric_Pad1.29x1.40mm_HandSolder" H 5225 6350 50  0001 C CNN
F 3 "" H 5225 6350 50  0001 C CNN
F 4 "1%" V 5300 6400 39  0001 C CNN "Tolerance"
	1    5225 6350
	0    1    1    0   
$EndComp
Wire Wire Line
	5325 6350 5525 6350
$Comp
L Device:R_Small R104
U 1 1
P 5225 6450
F 0 "R104" V 5175 6225 39  0000 L CNN
F 1 "??" V 5175 6550 39  0000 L CNN
F 2 "Resistor_SMD:R_0805_2012Metric_Pad1.29x1.40mm_HandSolder" H 5225 6450 50  0001 C CNN
F 3 "" H 5225 6450 50  0001 C CNN
F 4 "1%" V 5300 6500 39  0001 C CNN "Tolerance"
	1    5225 6450
	0    1    1    0   
$EndComp
Wire Wire Line
	5325 6450 5525 6450
Text Label 4850 5450 2    39   ~ 0
Vp_sen+
Text Label 4850 6350 2    39   ~ 0
Vb_sen+
Text Label 4850 6450 2    39   ~ 0
Vb_sen-
Wire Wire Line
	2300 1400 5075 1400
$Comp
L Device:R Rshunt1
U 1 1
P 8000 2650
F 0 "Rshunt1" H 8070 2696 50  0000 L CNN
F 1 "500uR" H 8070 2605 50  0000 L CNN
F 2 "MCCplaca Shunt:PML100HZPJV0L5" V 7930 2650 50  0001 C CNN
F 3 "~" H 8000 2650 50  0001 C CNN
	1    8000 2650
	1    0    0    -1  
$EndComp
Wire Notes Line
	6845 4800 6845 6345
Wire Notes Line
	6845 6355 10925 6355
Wire Notes Line
	10925 6345 10925 4810
Text Notes 10450 6325 0    39   ~ 0
Current Sensor\n
$Comp
L Mcc18-rescue:INA240-ina240_soic8-Mcc18-rescue-Mcc18-rescue-Mcc18-rescue U1
U 1 1
P 7725 5700
F 0 "U1" H 7950 5781 60  0000 C CNN
F 1 "INA240" H 7950 5887 60  0000 C CNN
F 2 "Package_SO:SOIC-8_3.9x4.9mm_P1.27mm" H 8825 5940 60  0001 C CNN
F 3 "" H 6775 6500 60  0000 C CNN
	1    7725 5700
	1    0    0    -1  
$EndComp
Text Label 7450 5650 0    39   ~ 0
Rs+
Text Label 7450 5750 0    39   ~ 0
Rs-
Wire Wire Line
	7450 5750 7575 5750
Wire Wire Line
	8325 5850 7925 5850
Wire Wire Line
	7925 5850 7925 5950
Wire Wire Line
	7925 5950 7575 5950
$Comp
L power:GNDA #PWR0101
U 1 1
P 7450 6050
F 0 "#PWR0101" H 7450 5800 50  0001 C CNN
F 1 "GNDA" H 7455 5877 50  0000 C CNN
F 2 "" H 7450 6050 50  0001 C CNN
F 3 "" H 7450 6050 50  0001 C CNN
	1    7450 6050
	-1   0    0    -1  
$EndComp
$Comp
L Device:C_Small C11
U 1 1
P 8550 5625
F 0 "C11" H 8650 5550 39  0000 L CNN
F 1 "100nF" H 8650 5600 39  0000 L CNN
F 2 "MCCplaca Shunt:C_0805_2012Metric_Pad1.29x1.40mm_HandSolder" H 8550 5625 50  0001 C CNN
F 3 "" H 8550 5625 50  0001 C CNN
	1    8550 5625
	1    0    0    1   
$EndComp
Text Label 8325 6050 0    39   ~ 0
INA240_OUT
$Comp
L Device:R_Small R105
U 1 1
P 9000 5725
F 0 "R105" H 8941 5687 39  0000 R CNN
F 1 "0R" H 8941 5762 39  0000 R CNN
F 2 "Jumper:SolderJumper-2_P1.3mm_Open_Pad1.0x1.5mm" H 9000 5725 50  0001 C CNN
F 3 "" H 9000 5725 50  0001 C CNN
F 4 "1%" V 9075 5775 39  0001 C CNN "Tolerance"
	1    9000 5725
	1    0    0    1   
$EndComp
Text Label 8750 4950 0    39   ~ 0
Ip_sen+
Wire Wire Line
	1750 7100 2400 7100
Wire Wire Line
	2400 7100 2400 7350
$Comp
L power:GNDA #PWR0120
U 1 1
P 2950 7300
F 0 "#PWR0120" H 2950 7050 39  0001 C CNN
F 1 "GNDA" H 2955 7127 50  0000 C CNN
F 2 "" H 2950 7300 50  0001 C CNN
F 3 "" H 2950 7300 50  0001 C CNN
	1    2950 7300
	1    0    0    -1  
$EndComp
$Comp
L Device:C_Small C1
U 1 1
P 2950 7050
F 0 "C1" H 2858 7088 39  0000 R CNN
F 1 "100nF" H 2858 7013 39  0000 R CNN
F 2 "MCCplaca Shunt:C_0805_2012Metric_Pad1.29x1.40mm_HandSolder" H 2950 7050 50  0001 C CNN
F 3 "" H 2950 7050 50  0001 C CNN
	1    2950 7050
	-1   0    0    -1  
$EndComp
Wire Wire Line
	2950 7150 2950 7225
$Comp
L Device:R_Small R110
U 1 1
P 3125 6850
F 0 "R110" V 2953 6850 39  0000 C CNN
F 1 "??" V 3028 6850 39  0000 C CNN
F 2 "Resistor_SMD:R_0805_2012Metric_Pad1.29x1.40mm_HandSolder" H 3125 6850 50  0001 C CNN
F 3 "" H 3125 6850 50  0001 C CNN
F 4 "1%" V 3200 6900 39  0001 C CNN "Tolerance"
	1    3125 6850
	0    1    1    0   
$EndComp
Wire Wire Line
	3025 6850 2950 6850
Wire Wire Line
	2950 6850 2950 6950
Wire Wire Line
	1750 6850 2950 6850
Connection ~ 2950 6850
Wire Wire Line
	7450 5850 7450 6050
Wire Wire Line
	7450 5850 7575 5850
Wire Wire Line
	7575 5950 7575 5850
Connection ~ 7575 5950
Connection ~ 7575 5850
Wire Wire Line
	7575 6050 7575 5950
Wire Wire Line
	8325 5650 8325 5750
Wire Wire Line
	7450 5650 8325 5650
Wire Wire Line
	8325 6050 9000 6050
Wire Wire Line
	8400 5950 8325 5950
Wire Wire Line
	8400 5525 8550 5525
Wire Wire Line
	8400 5525 8400 5950
Wire Wire Line
	3225 6850 3350 6850
Text Label 3450 7000 0    39   ~ 0
Ip_sen+
$Comp
L Device:R_Small R109
U 1 1
P 3125 7225
F 0 "R109" V 3029 7225 39  0000 C CNN
F 1 "??" V 2954 7225 39  0000 C CNN
F 2 "Resistor_SMD:R_0805_2012Metric_Pad1.29x1.40mm_HandSolder" H 3125 7225 50  0001 C CNN
F 3 "" H 3125 7225 50  0001 C CNN
F 4 "1%" V 3200 7275 39  0001 C CNN "Tolerance"
	1    3125 7225
	0    1    -1   0   
$EndComp
Wire Wire Line
	3225 7225 3350 7225
Wire Wire Line
	3025 7225 2950 7225
Connection ~ 2950 7225
Wire Wire Line
	2950 7225 2950 7300
Wire Notes Line
	6845 4805 10925 4805
Text Label 8325 2500 2    39   ~ 0
Rs+
Text Label 8325 2800 2    39   ~ 0
Rs-
Wire Wire Line
	8325 2800 8100 2800
Wire Wire Line
	8325 2500 8100 2500
Wire Wire Line
	8100 2500 8100 2400
Wire Wire Line
	8100 2400 8000 2400
Wire Wire Line
	8100 2800 8100 2900
Wire Wire Line
	8100 2900 8000 2900
Wire Wire Line
	4100 2400 4100 2175
Wire Wire Line
	4100 2175 5175 2175
Connection ~ 4100 2400
Connection ~ 5175 1925
Wire Wire Line
	5175 1925 5275 1925
Wire Wire Line
	5175 2175 6250 2175
Wire Wire Line
	6250 2175 6250 2400
Connection ~ 5175 2175
Wire Wire Line
	5175 2175 5175 1925
Wire Wire Line
	5075 1525 5075 1400
Wire Wire Line
	5275 1400 5275 1525
Text Label 8750 5050 0    39   ~ 0
Ip_sen-
$Comp
L Device:R_Small R107
U 1 1
P 8950 5175
F 0 "R107" H 9150 5125 39  0000 R CNN
F 1 "0R" H 9100 5200 39  0000 R CNN
F 2 "Jumper:SolderJumper-2_P1.3mm_Open_Pad1.0x1.5mm" H 8950 5175 50  0001 C CNN
F 3 "" H 8950 5175 50  0001 C CNN
F 4 "1%" V 9025 5225 39  0001 C CNN "Tolerance"
	1    8950 5175
	1    0    0    1   
$EndComp
$Comp
L power:GNDA #PWR0121
U 1 1
P 8950 5300
F 0 "#PWR0121" H 8950 5050 50  0001 C CNN
F 1 "GNDA" H 8955 5127 50  0000 C CNN
F 2 "" H 8950 5300 50  0001 C CNN
F 3 "" H 8950 5300 50  0001 C CNN
	1    8950 5300
	-1   0    0    -1  
$EndComp
Wire Wire Line
	9000 5825 9000 6050
Wire Wire Line
	8750 4950 9050 4950
Wire Wire Line
	8950 5050 8950 5075
Wire Wire Line
	9000 5550 9000 5625
Wire Wire Line
	9050 5550 9000 5550
Wire Wire Line
	9050 4950 9050 5550
Text Label 3450 7100 0    39   ~ 0
Ip_sen-
Wire Wire Line
	3350 7000 3350 6850
Wire Wire Line
	3350 7100 3350 7225
Wire Wire Line
	3350 7000 3450 7000
Wire Wire Line
	3450 7100 3350 7100
Text Label 4845 5350 2    39   ~ 0
Vp_sen-
Wire Wire Line
	8950 5275 8950 5300
$Comp
L power:GNDA #PWR0102
U 1 1
P 8550 5750
F 0 "#PWR0102" H 8550 5500 50  0001 C CNN
F 1 "GNDA" H 8555 5577 50  0000 C CNN
F 2 "" H 8550 5750 50  0001 C CNN
F 3 "" H 8550 5750 50  0001 C CNN
	1    8550 5750
	1    0    0    -1  
$EndComp
Wire Wire Line
	8550 5725 8550 5750
$Comp
L Mechanical:Mounting_Hole MK1
U 1 1
P 1150 4025
F 0 "MK1" H 1250 4071 50  0000 L CNN
F 1 "Mounting_Hole" H 1250 3980 50  0000 L CNN
F 2 "MountingHole:MountingHole_2.2mm_M2_Pad" H 1150 4025 50  0001 C CNN
F 3 "" H 1150 4025 50  0001 C CNN
	1    1150 4025
	1    0    0    -1  
$EndComp
Wire Wire Line
	8000 3975 8000 4350
Wire Wire Line
	2300 3500 2300 4350
Wire Wire Line
	8000 2800 8000 2900
Wire Wire Line
	2300 1400 2300 3500
Connection ~ 8000 2400
Wire Wire Line
	8000 2400 8000 2500
Connection ~ 8000 2900
Wire Wire Line
	8000 2900 8000 3500
Wire Wire Line
	8750 5050 8950 5050
$Comp
L Device:C_Small C13
U 1 1
P 9800 5800
F 0 "C13" H 9900 5825 39  0000 L CNN
F 1 "100nF" H 9900 5775 39  0000 L CNN
F 2 "MCC:C_0805_2012Metric_Pad1.29x1.40mm_HandSolder" H 9800 5800 50  0001 C CNN
F 3 "" H 9800 5800 50  0001 C CNN
	1    9800 5800
	-1   0    0    -1  
$EndComp
Wire Wire Line
	9900 5600 9800 5600
Wire Wire Line
	9800 5600 9800 5700
Wire Wire Line
	10100 5600 10200 5600
Wire Wire Line
	10200 5600 10200 5700
Wire Wire Line
	9800 5900 9800 6000
Connection ~ 9800 5600
Wire Wire Line
	10200 5900 10200 6000
Connection ~ 10200 5600
Wire Wire Line
	10200 5600 10400 5600
$Comp
L power:GNDA #PWR0117
U 1 1
P 9800 6000
F 0 "#PWR0117" H 9800 5750 39  0001 C CNN
F 1 "GNDA" H 9900 5825 50  0000 R CNN
F 2 "" H 9800 6000 50  0001 C CNN
F 3 "" H 9800 6000 50  0001 C CNN
	1    9800 6000
	1    0    0    -1  
$EndComp
$Comp
L power:GND #PWR0118
U 1 1
P 10200 6000
F 0 "#PWR0118" H 10200 5750 50  0001 C CNN
F 1 "GND" H 10205 5827 50  0000 C CNN
F 2 "" H 10200 6000 50  0001 C CNN
F 3 "" H 10200 6000 50  0001 C CNN
	1    10200 6000
	1    0    0    -1  
$EndComp
$Comp
L Device:L_Small L4
U 1 1
P 10000 5600
F 0 "L4" V 10100 5600 39  0000 C CNN
F 1 "L_Small" V 10050 5600 39  0000 C CNN
F 2 "Inductor_SMD:L_0805_2012Metric_Pad1.29x1.40mm_HandSolder" H 10000 5600 50  0001 C CNN
F 3 "~" H 10000 5600 50  0001 C CNN
	1    10000 5600
	0    -1   -1   0   
$EndComp
$Comp
L Device:C_Small C12
U 1 1
P 10200 5800
F 0 "C12" H 10300 5825 39  0000 L CNN
F 1 "100nF" H 10300 5775 39  0000 L CNN
F 2 "MCC:C_0805_2012Metric_Pad1.29x1.40mm_HandSolder" H 10200 5800 50  0001 C CNN
F 3 "" H 10200 5800 50  0001 C CNN
	1    10200 5800
	-1   0    0    -1  
$EndComp
Wire Wire Line
	10400 5500 10400 5600
Connection ~ 10400 5600
Wire Wire Line
	10400 5600 10550 5600
$Comp
L power:+5V #PWR0119
U 1 1
P 10400 5500
F 0 "#PWR0119" H 10400 5350 50  0001 C CNN
F 1 "+5V" H 10415 5673 50  0000 C CNN
F 2 "" H 10400 5500 50  0001 C CNN
F 3 "" H 10400 5500 50  0001 C CNN
	1    10400 5500
	1    0    0    -1  
$EndComp
Wire Wire Line
	8800 5600 8800 5525
Wire Wire Line
	8800 5525 8550 5525
Wire Wire Line
	8800 5600 9800 5600
Connection ~ 8550 5525
$EndSCHEMATC
